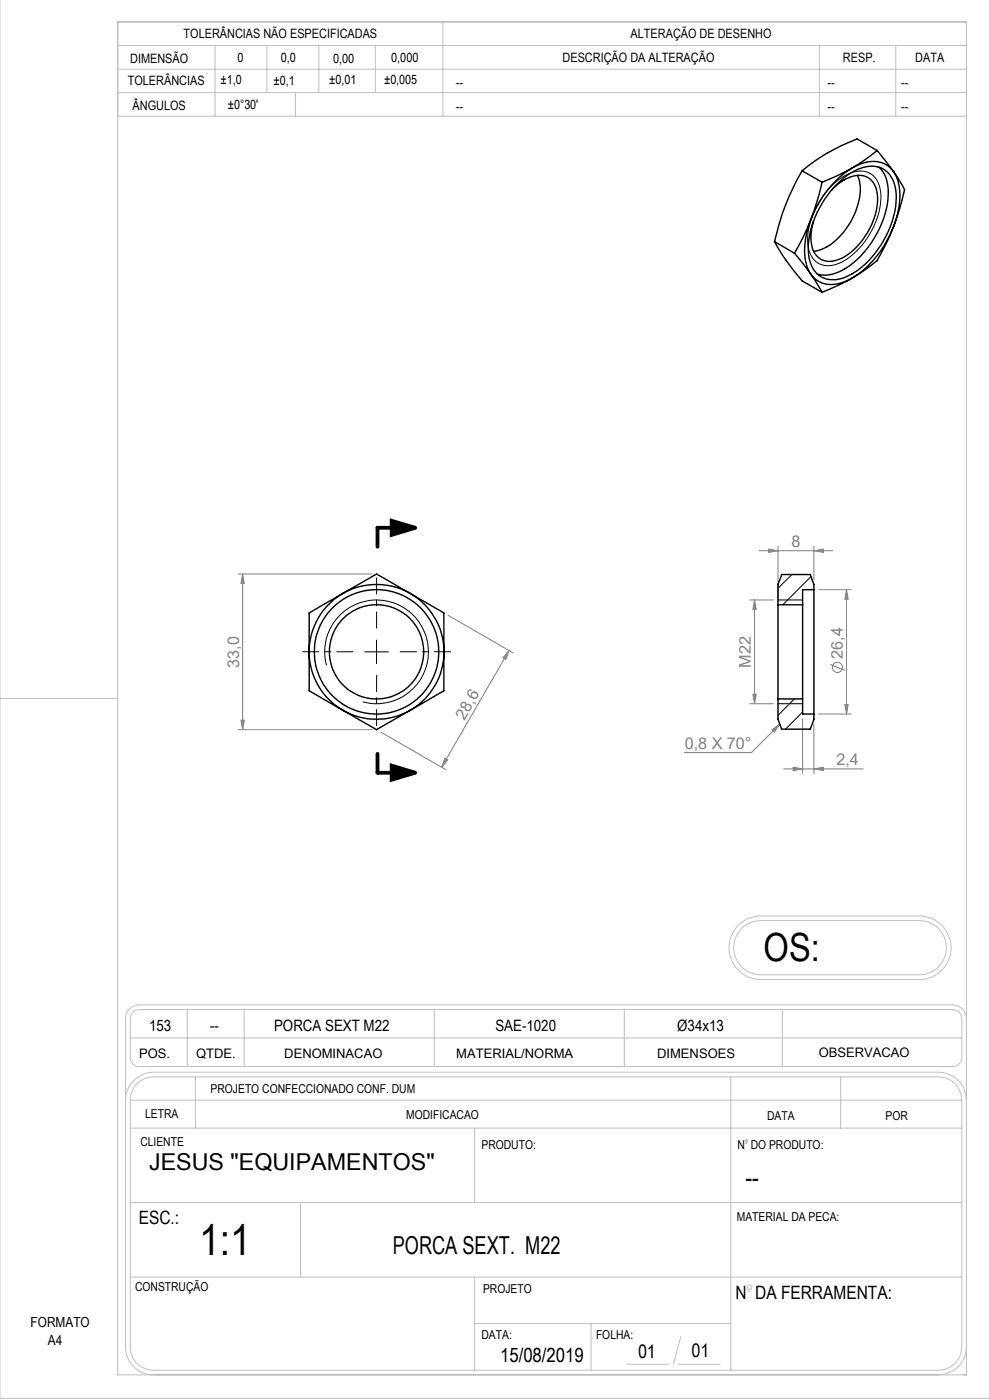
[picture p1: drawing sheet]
<svg xmlns="http://www.w3.org/2000/svg" width="210mm" height="297mm" viewBox="0 0 210 297" stroke-linecap="round" stroke-linejoin="round" font-family="sans-serif">
<g fill="none" stroke="#808080" stroke-width=".21">
<path d="M161 116.8h15.6M163.1 116.5l1.9 .3-1.9 .4zM165 115.8v11.5M172.6 116.8l2.1-.3v.7zM172.6 115.8v7.2M50.5 121.8h28.4M51.5 121.8l.3 2h-.7zM51.5 121.8v33M95 130.5l13.8 8M108 138l-14.3 24.8M108 138l-.7 1.9-.6-.3zM159 127.3h5"/>
<path d="M160.1 127.3v22M160.1 127.3l.3 2h-.7zM173.6 125.1h7M179.6 125.1l.3 2h-.7zM179.6 125.1v26.4M50.5 154.8h28.4M51.1 152.8h.7l-.3 2zM80.8 155.3l13.7 8M159 149.3h5M159.7 147.3h.7l-.3 2zM163.8 154.8l1.6-1.2-1.1 1.7zM165.4 153.6l-6 6.1h-14.2"/>
<path d="M170.3 152.5v11.6M172.6 153.6v10.5M173.6 151.5h7M176.1 141l3.1 1.2M179.2 149.5h.7l-.3 2zM94.4 160.9l.6 .3-1.3 1.6zM166.2 163.1h16.9M168.2 162.8l2.1 .3-2.1 .4zM172.6 163.1l2.1-.3v.7z"/>
<circle cx="177.6" cy="141.6" r="1.06"/>
</g>
<path d="M83.1 110.5l5 1.5-5 1.5zM83.1 162.4l5 1.5-5 1.5z" fill="none" stroke="#000" stroke-width=".8" stroke-linecap="butt"/>
<g fill="none" stroke="#c0c0c0" stroke-width=".21">
<path d="M210 -.1v296.7h-210v-296.6M25 4.7h180v287h-180zM25 9.7h180M25 19.6h180M25 14.7h180M45.6 9.7v15M56.6 9.7v9.9M62.7 19.6v5.1M67.6 9.7v9.9M79.6 9.7v9.9M93.9 4.7v20M173.8 9.7v15"/>
<path d="M190 9.7v15M25 24.7h180M0 148.2h25M156.7 196.2l.5-.5a6.7 6.7 0 0 1 4.2-1.4h33.6a6.8 6.8 0 0 1 6.8 6.8 6.8 6.8 0 0 1-6.8 6.7h-33.6a6.8 6.8 0 0 1-6.2-4.2 6.8 6.8 0 0 1 1.5-7.4zM157.4 196.9l.2-.2a5.6 5.6 0 0 1 3.8-1.4h33.6a5.8 5.8 0 0 1 5.7 5.7 5.8 5.8 0 0 1-5.7 5.8h-33.6a5.8 5.8 0 0 1-5.3-3.6 5.8 5.8 0 0 1 1.3-6.3zM28.3 214.7l1.1-.5h172.8a1.93 1.93 0 0 1 1.8 1.9v8.4a1.93 1.93 0 0 1-2 1.8h-172.4a1.92 1.92 0 0 1-2-2v-8.2a1.81 1.81 0 0 1 .7-1.4zM39.7 214.2v12.1M51.8 214.2v12.1M92.1 214.2v12.1M132.4 214.2v12.1M165.9 214.2v12.1M205 216.1a2.94 2.94 0 0 0-3-2.9h-172.4a2.94 2.94 0 0 0-3 2.9v69.6a6 6 0 0 0 6 6"/>
<path d="M26.6 233.4a6 6 0 0 1 6-5.9h166.5a6 6 0 0 1 5.9 5.9M27.6 233.4a4.9 4.9 0 0 1 5-4.9h166.5a4.9 4.9 0 0 1 4.9 4.9M27.6 233.4v52.3a4.9 4.9 0 0 0 5 5h166.5a4.9 4.9 0 0 0 4.9-5v-52.3M27.6 239.3h176.4M27.6 233.4h176.4M27.6 220.2h176.4M41.5 228.5v10.8M100.7 239.3v15.8M155 228.5v62.2M178.3 228.5v10.8M27.6 255.1h176.4M63.7 255.1v15.8"/>
<path d="M158.2 242.6h.2M27.6 270.9h176.4M100.7 270.9v19.8M158.7 274h.5M100.7 280.8h54.3M125.4 280.8v9.9M133 289.4h8.9M143.8 289.4h8.9M144.4 283.5l-1.6 5.9M205 285.7a6 6 0 0 1-5.9 6"/>
<circle cx="158.3" cy="242.1" r=".25"/>
<circle cx="159" cy="273.1" r=".5"/>
</g>
<path d="M176.3 39.5a9.2 9.2 0 0 1 6.8-3.2 4.6 4.6 0 0 1 3.7 4.7 16.7 16.7 0 0 1-8.7 14.8 4.4 4.4 0 0 1-6.3-2 12.3 12.3 0 0 1 1.3-9.8l1.5-2.4zM77.4 138.3h5M79.9 135.8v5M165 127.3h5.3M69.3 141.1a11 11 0 0 1 9.6-13.8 11 11 0 0 1 11.9 11.9 11 11 0 0 1-13.8 9.7M165 149.3h5.3" fill="none" stroke="#000" stroke-width=".21"/>
<path d="M88.1 112h-8v4M80.1 159.9v4h8" fill="none" stroke="#000" stroke-width=".8"/>
<path d="M74.9 138.3h-10.7M79.9 133.3v-10.7M84.9 138.3h10.7M79.9 143.3v10.7" fill="none" stroke="#000" stroke-width=".21" stroke-dasharray="15.2 1.3 1.3 1.3" stroke-dashoffset="11.8"/>
<path d="M83.1 110.5l5 1.5-5 1.5zM83.1 162.4l5 1.5-5 1.5z" fill="#000"/>
<g fill="#808080">
<path d="M163.1 116.5l1.9 .3-1.9 .4zM172.6 116.8l2.1-.3v.7zM163.8 154.8l1.6-1.2-1.1 1.7zM168.2 162.8l2.1 .3-2.1 .4zM172.6 163.1l2.1-.3v.7z"/>
<path d="M94.4 160.9l.6 .3-1.3 1.6zM108 138l-.7 1.9-.6-.3z"/>
<path d="M51.1 152.8h.7l-.3 2zM51.5 121.8l.3 2h-.7z"/>
<path d="M159.7 147.3h.7l-.3 2zM160.1 127.3l.3 2h-.7z"/>
<path d="M179.6 125.1l.3 2h-.7zM179.2 149.5h.7l-.3 2z"/>
</g>
<g fill="none" stroke="#000" stroke-width=".3">
<path d="M170.1 36.2a51 51 0 0 0-5.8 15.1M170.1 36.2l4.3 2.5M174.4 38.7l-.8 3-1.6 4.8M177 39.6a11.8 11.8 0 0 1 8-4.4 5.1 5.1 0 0 1 5 5.1 19.3 19.3 0 0 1-5.2 14.4 12.1 12.1 0 0 1-8 4.6 4.9 4.9 0 0 1-5.1-4.2 18.1 18.1 0 0 1 3.9-13.8zM180.8 35.6a22.1 22.1 0 0 0-8.8 10.9M180.8 35.6a7 7 0 0 1 7.4-.5l1.3 1.3M180.8 35.6l-3.6 1.9-2.8 1.2M181.9 37.2a9.4 9.4 0 0 1-.2 7.1 14.7 14.7 0 0 1-7.2 8.5l-1.9 .5M186.1 31.9l-4.3-2.4a39.3 39.3 0 0 0-11.7 6.7M186.1 31.9l-2.6 2-2.7 1.7M186.1 31.9l3.4 4.5M186.5 35.5a7.7 7.7 0 0 1 1.8 6.8 20.9 20.9 0 0 1-9.7 15.1 6.9 6.9 0 0 1-5.2 .7"/>
<path d="M189.5 36.4a11.8 11.8 0 0 1 .8 9.5l-.8 2.2M189.5 36.4l2.4 3.8-1 4-1.4 3.9M164.3 51.3a45.9 45.9 0 0 0 5.8 8.3l4.3 2.4M164.3 51.3l4.2 2.4M168.5 53.7l3.5 4.5M172 46.5a46.2 46.2 0 0 1-3.5 7.2M172 46.5a14.9 14.9 0 0 0-.7 10.4l.7 1.3M172 58.2a5.7 5.7 0 0 0 7.1 1.6l1.7-.8M172 58.2l2.4 3.8M176.4 40.4a8.1 8.1 0 0 1 6.6-3.2 4.1 4.1 0 0 1 3.1 4.3 15.1 15.1 0 0 1-7.9 13.4 4 4 0 0 1-6.2-3.7 12.8 12.8 0 0 1 .5-4.2M180.8 59l-2.4 1.3-4 1.7M189.5 48.1a22.3 22.3 0 0 1-8.7 10.9"/>
<path d="M189.5 48.1l-1.4 3.2-2 4-2.7 2-2.6 1.7M65.6 138.3a14.4 14.4 0 0 0 7.1 12.4M65.6 138.3v8.2l7.1 4.2M72.7 125.9a14.4 14.4 0 0 1 14.3 0M72.7 125.9a14.4 14.4 0 0 0-7.1 12.4M72.7 125.9l7.2-4.1 7.1 4.1M72.7 125.9l-7.1 4.1v8.3M87 125.9a14.4 14.4 0 0 1 7.2 12.4M87 125.9l7.2 4.1v8.3M94.2 138.3a14.2 14.2 0 0 1-7.2 12.4M94.2 138.3v8.2l-7.2 4.2M165 128.3v20"/>
<path d="M165 128.3h5.3M170.3 128.3v20M172.6 125.1v26.4M172.6 125.1v-1.1l-.7-2.1h-6.1l-.8 2.1v4.3M172.6 125.1h-2.3v3.2M72.7 150.7a14.4 14.4 0 0 0 14.3 0M72.7 150.7l7.2 4.1 7.1-4.1M165 148.3v4.3l.8 2.1h6.1l.7-2.1v-1.1M165 148.3h5.3M170.3 148.3v3.2h2.3"/>
<circle cx="79.9" cy="138.3" r="13.2"/>
<circle cx="79.9" cy="138.3" r="10"/>
</g>
<path d="M168 121.9l-3 2.9M172 122.3l-5.9 6M168.5 148.3l-3.5 3.5M170.3 151.1l-3.7 3.6" fill="none" stroke="#000" stroke-width=".21"/>
<text font-size="9.4" x="42.2" y="266.1">1:1</text>
<text font-size="8.2" x="162" y="203.8">OS:</text>
<text font-size="5.9" x="158.1" y="251.9">--</text>
<text font-size="5.3" x="83.3" y="265.9">PORCA SEXT. M22</text>
<text font-size="4.9" x="31.6" y="248.2">JESUS &quot;EQUIPAMENTOS&quot;</text>
<text font-size="4.2" x="106.1" y="288.9">15/08/2019</text>
<g font-size="4.1">
<text x="146.7" y="287.9">01</text>
<text x="135.3" y="288.1">01</text>
</g>
<g font-size="3.9">
<text x="29.4" y="259.7">ESC.:</text>
<text x="156" y="275.6">N DA FERRAMENTA:</text>
</g>
<g font-size="3.4" fill="#808080">
<text x="167.9" y="116.1">8</text>
<text x="50.7" y="141.6" transform="rotate(-90 50.7 141.6)">33,0</text>
<text x="159.3" y="141.6" transform="rotate(-90 159.3 141.6)">M22</text>
<text x="178.8" y="139.8" transform="rotate(-90 178.8 139.8)">26,4</text>
<text x="98.5" y="152.9" transform="rotate(-60 98.5 152.9)">28,6</text>
<text x="145.2" y="158.9">0,8 X 70°</text>
<text x="177.4" y="162.3">2,4</text>
</g>
<g font-size="3.3">
<text x="31.6" y="218.8">153</text>
<text x="44.5" y="218.8">--</text>
<text x="58.1" y="218.8">PORCA SEXT M22</text>
<text x="105.1" y="218.8">SAE-1020</text>
<text x="143.7" y="218.8">Ø34x13</text>
</g>
<g font-size="3">
<text x="6.5" y="281.4">FORMATO</text>
<text x="10.2" y="285.4">A4</text>
</g>
<g font-size="2.8">
<text x="29.5" y="224.4">POS.</text>
<text x="41.6" y="224.4">QTDE.</text>
<text x="60.3" y="224.4">DENOMINACAO</text>
<text x="96.8" y="224.4">MATERIAL/NORMA</text>
<text x="139.4" y="224.3">DIMENSOES</text>
<text x="173.7" y="224.2">OBSERVACAO</text>
</g>
<g font-size="2.7">
<text x="38.9" y="8.1">TOLERÂNCIAS NÃO ESPECIFICADAS</text>
<text x="133.8" y="8.1">ALTERAÇÃO DE DESENHO</text>
<text x="27.6" y="13.4">DIMENSÃO</text>
<text x="46.8" y="17.8">±1,0</text>
<text x="50.4" y="13.1">0</text>
<text x="58" y="18">±0,1</text>
<text x="59.6" y="13.2">0,0</text>
<text x="69.8" y="17.8">±0,01</text>
<text x="70.7" y="13.3">0,00</text>
<text x="81.5" y="17.9">±0,005</text>
<text x="83" y="13.2">0,000</text>
<text x="119.3" y="13.2">DESCRIÇÃO DA ALTERAÇÃO</text>
<text x="178.8" y="13.2">RESP.</text>
<text x="194.2" y="13.2">DATA</text>
<text x="27.1" y="18.1">TOLERÂNCIAS</text>
<text x="28.1" y="23.2">ÂNGULOS</text>
<text x="48.3" y="23.1">±0°30'</text>
<text x="96.7" y="18.5">--</text>
<text x="96.7" y="23.5">--</text>
<text x="175.5" y="18.5">--</text>
<text x="175.5" y="23.5">--</text>
<text x="191.1" y="18.5">--</text>
<text x="191.1" y="23.5">--</text>
</g>
<g font-size="2.6">
<text x="44.7" y="231.9">PROJETO CONFECCIONADO CONF. DUM</text>
<text x="30.8" y="237.2">LETRA</text>
<text x="86.2" y="237.3">MODIFICACAO</text>
<text x="162.7" y="237.6">DATA</text>
<text x="187.8" y="237.6">POR</text>
<text x="29.8" y="243.1">CLIENTE</text>
<text x="102.1" y="243.7">PRODUTO:</text>
<text x="156.4" y="243.7">N DO PRODUTO:</text>
<text x="156.3" y="259.1">MATERIAL DA PECA:</text>
<text x="28.7" y="273.8">CONSTRUÇÃO</text>
<text x="102.5" y="274.2">PROJETO</text>
<text x="102.1" y="284.1">DATA:</text>
<text x="126.4" y="284.1">FOLHA:</text>
</g>
</svg>
